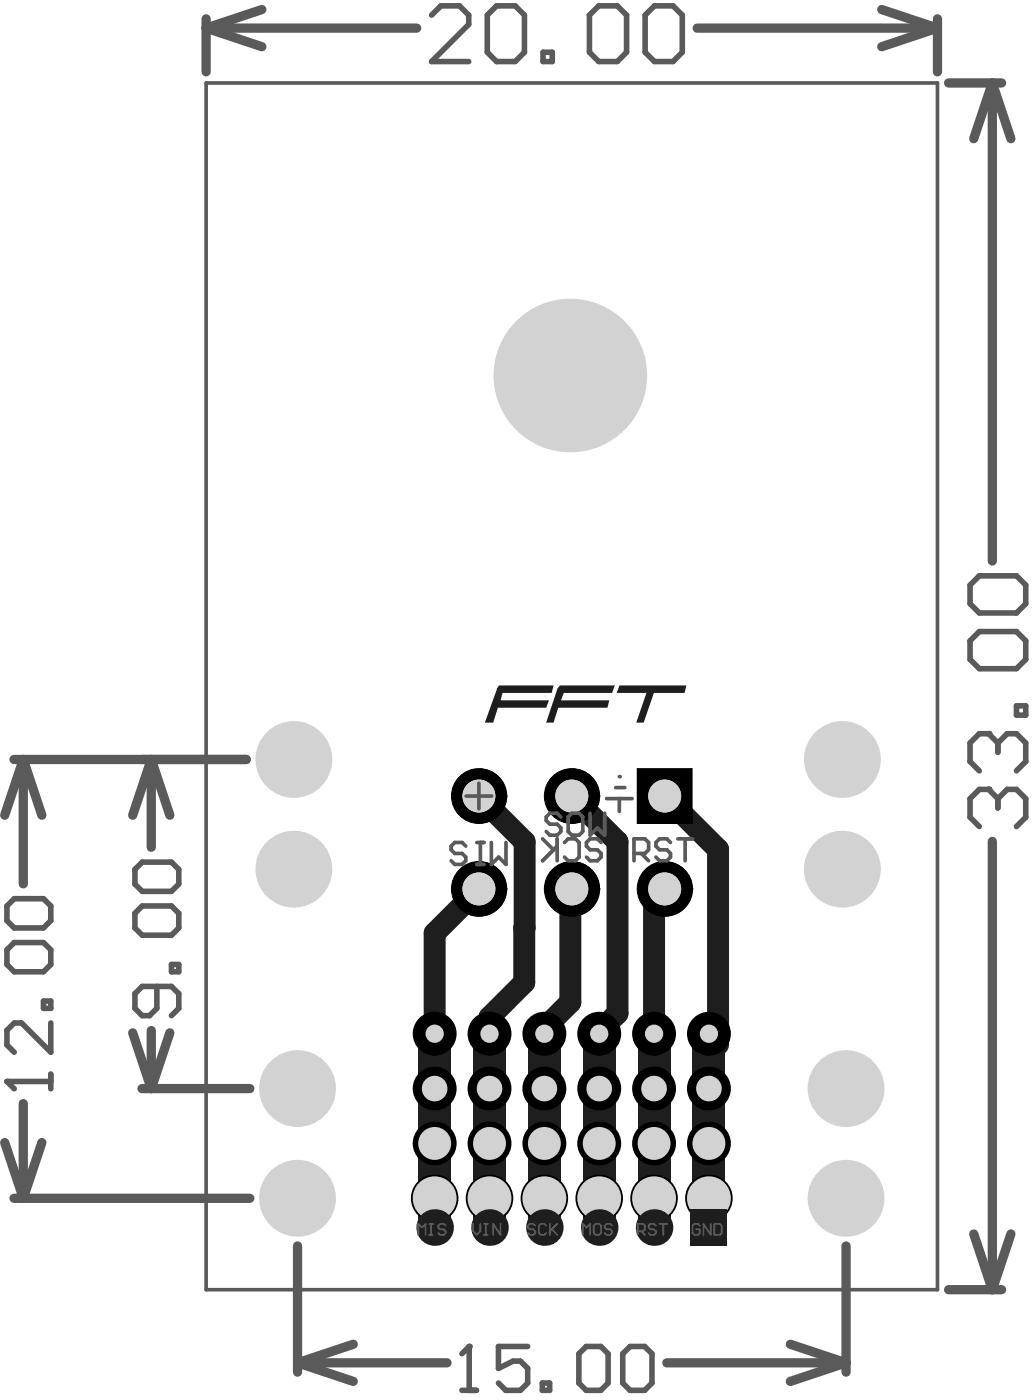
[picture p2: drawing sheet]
<svg xmlns="http://www.w3.org/2000/svg" width="47mm" height="63mm" viewBox="0 0 47 63" stroke-linecap="round" stroke-linejoin="round" font-family="sans-serif">
<path d="M9.3 3.8h33.2v54.7h-33.2z" fill="none" stroke="#5a5a5a" stroke-width=".17"/>
<path d="M21.7 36.1l2.1 2.1v6.4l-1.6 1.5v5.8M25.9 36.1l2.1 2.1v7.8M30.1 36.1l2.5 2.4v8.9M21.7 40.3l-2 2v9.6M24.7 46.6v4.4M25.9 40.3v5.2M27.2 46.9v4.1M29.7 40.8v10.2" fill="none" stroke="#1e1e1e" stroke-width="1"/>
<g fill="#1e1e1e">
<path d="M19 46.8h1.5v9.2h-1.5z" fill-rule="evenodd"/>
<path d="M26.4 46.8h1.5v9.2h-1.5z" fill-rule="evenodd"/>
<path d="M28.9 46.8h1.5v9.2h-1.5z" fill-rule="evenodd"/>
<path d="M31.4 46.8h1.5v9.2h-1.5z" fill-rule="evenodd"/>
<path d="M23.9 46.8h1.5v9.2h-1.5z" fill-rule="evenodd"/>
<path d="M21.4 46.8h1.5v9.2h-1.5z" fill-rule="evenodd"/>
</g>
<g fill="#1e1e1e">
<path d="M22.6 31.1h2.5l-.1 .3h-2.2l-.1 .4h2.2l-.1 .3h-2.2l-.2 .7h-.4z"/>
<path d="M25.4 31.1h2.5l-.2 .3h-2.1l-.2 .4h2.2l-.1 .3h-2.2l-.2 .7h-.3l.5-1.6z"/>
<path d="M28.1 31.1h3l-.1 .3h-1.4l-.4 1.4h-.4l.5-1.4h-1.3z"/>
</g>
<circle cx="22.2" cy="51.9" r="1" fill="#000"/>
<circle cx="22.2" cy="51.9" r=".75" fill="#d2d2d2"/>
<circle cx="27.2" cy="51.9" r="1" fill="#000"/>
<circle cx="27.2" cy="51.9" r=".75" fill="#d2d2d2"/>
<circle cx="29.7" cy="51.9" r="1" fill="#000"/>
<circle cx="29.7" cy="51.9" r=".75" fill="#d2d2d2"/>
<circle cx="24.7" cy="51.9" r="1" fill="#000"/>
<circle cx="24.7" cy="51.9" r=".75" fill="#d2d2d2"/>
<circle cx="24.7" cy="49.4" r="1" fill="#000"/>
<circle cx="24.7" cy="49.4" r=".58" fill="#d2d2d2"/>
<circle cx="29.7" cy="49.4" r="1" fill="#000"/>
<circle cx="29.7" cy="49.4" r=".58" fill="#d2d2d2"/>
<circle cx="27.2" cy="49.4" r="1" fill="#000"/>
<circle cx="27.2" cy="49.4" r=".58" fill="#d2d2d2"/>
<circle cx="19.7" cy="49.4" r="1" fill="#000"/>
<circle cx="19.7" cy="49.4" r=".58" fill="#d2d2d2"/>
<circle cx="19.7" cy="46.9" r="1" fill="#000"/>
<circle cx="19.7" cy="46.9" r=".41" fill="#d2d2d2"/>
<circle cx="22.2" cy="46.9" r="1" fill="#000"/>
<circle cx="22.2" cy="46.9" r=".41" fill="#d2d2d2"/>
<g fill="#000">
<circle cx="24.7" cy="54.4" r="1.08"/>
<circle cx="24.7" cy="46.9" r="1"/>
<circle cx="27.2" cy="46.9" r="1"/>
<circle cx="29.7" cy="46.9" r="1"/>
</g>
<circle cx="24.7" cy="54.4" r="1" fill="#d2d2d2"/>
<circle cx="32.1" cy="54.4" r="1.08" fill="#000"/>
<circle cx="32.1" cy="54.4" r="1" fill="#d2d2d2"/>
<circle cx="29.7" cy="54.4" r="1.08" fill="#000"/>
<circle cx="29.7" cy="54.4" r="1" fill="#d2d2d2"/>
<circle cx="27.2" cy="54.4" r="1.08" fill="#000"/>
<circle cx="27.2" cy="54.4" r="1" fill="#d2d2d2"/>
<circle cx="22.2" cy="54.4" r="1.08" fill="#000"/>
<circle cx="22.2" cy="54.4" r="1" fill="#d2d2d2"/>
<circle cx="19.7" cy="51.9" r="1" fill="#000"/>
<circle cx="19.7" cy="51.9" r=".75" fill="#d2d2d2"/>
<circle cx="19.7" cy="54.4" r="1.08" fill="#000"/>
<circle cx="19.7" cy="54.4" r="1" fill="#d2d2d2"/>
<circle cx="22.2" cy="49.4" r="1" fill="#000"/>
<circle cx="22.2" cy="49.4" r=".58" fill="#d2d2d2"/>
<g fill="#000">
<circle cx="32.1" cy="46.9" r="1"/>
<circle cx="32.1" cy="49.4" r="1"/>
</g>
<circle cx="32.1" cy="49.4" r=".58" fill="#d2d2d2"/>
<circle cx="32.1" cy="51.9" r="1" fill="#000"/>
<circle cx="32.1" cy="51.9" r=".75" fill="#d2d2d2"/>
<path d="M28.9 34.9h2.5v2.5h-2.5z" fill-rule="evenodd" fill="#000"/>
<circle cx="30.1" cy="36.1" r=".75" fill="#d2d2d2"/>
<circle cx="13.5" cy="54.4" r="1.33" fill="#000"/>
<circle cx="13.5" cy="54.4" r="1.74" fill="#d2d2d2"/>
<circle cx="13.5" cy="49.4" r="1.33" fill="#000"/>
<circle cx="13.5" cy="49.4" r="1.74" fill="#d2d2d2"/>
<circle cx="13.3" cy="34.4" r="1.33" fill="#000"/>
<circle cx="13.3" cy="34.4" r="1.74" fill="#d2d2d2"/>
<circle cx="25.9" cy="17" r="1.33" fill="#000"/>
<circle cx="25.9" cy="17" r="3.5" fill="#d2d2d2"/>
<circle cx="38.4" cy="54.4" r="1.33" fill="#000"/>
<circle cx="38.4" cy="54.4" r="1.74" fill="#d2d2d2"/>
<circle cx="38.4" cy="49.4" r="1.33" fill="#000"/>
<circle cx="38.4" cy="49.4" r="1.74" fill="#d2d2d2"/>
<circle cx="38.2" cy="34.4" r="1.33" fill="#000"/>
<circle cx="38.2" cy="34.4" r="1.74" fill="#d2d2d2"/>
<circle cx="13.3" cy="39.4" r="1.33" fill="#000"/>
<circle cx="13.3" cy="39.4" r="1.74" fill="#d2d2d2"/>
<circle cx="38.2" cy="39.4" r="1.33" fill="#000"/>
<circle cx="38.2" cy="39.4" r="1.74" fill="#d2d2d2"/>
<path d="M28.9 34.9h2.5v2.5h-2.5z" fill="none" stroke="#000" stroke-width=".05"/>
<circle cx="30.1" cy="36.1" r=".75" fill="#d2d2d2"/>
<path d="M25.4 37.5v.2l-.1 .2h-.4l-.1-.2M25.8 37.1v.6l.1 .2h.4l.1-.2v-.6M26.8 36.9v1l.3-.4 .3 .4v-1M27.5 36.2h1.2M27.9 35.7h.4M28.1 35.2h.1" fill="none" stroke="#5a5a5a" stroke-width=".17"/>
<g fill="none" stroke="#5a5a5a" stroke-width=".42">
<path d="M9.3 .9v2.4M9.3 1.3h9.6M9.3 1.3l2.6 .8M11.9 .4l-2.6 .9M31.6 1.3h10.9M40 .4l2.5 .9M42.5 .9v2.4M42.5 1.3l-2.5 .8M43 3.8h2.4M45 3.8l-.9 2.5M45 3.8v21.6M45 3.8l.8 2.5"/>
<path d="M.6 34.4h10.6M1.1 34.4l-.9 2.6M1.1 34.4v5.7M1.1 34.4l.8 2.6M6.9 34.4v4M6.9 34.4l.8 2.6M6.9 34.4l-.9 2.6M45 38.2v20.3M.2 51.8l.9 2.6M.6 54.4h10.7M1.1 50.1v4.3M1.9 51.8l-.8 2.6"/>
<path d="M6 46.8l.9 2.6M6.4 49.4h4.9M6.9 46.7v2.7M7.7 46.8l-.8 2.6M13.5 56.5v5.7M38.4 56.5v5.7M43 58.5h2.4M44.1 56l.9 2.5M45.8 56l-.8 2.5M13.5 61.8l2.5 .9M13.5 61.8h6.8M16 61l-2.5 .8"/>
<path d="M30.2 61.8h8.2M35.8 61l2.6 .8M38.4 61.8l-2.6 .9"/>
</g>
<g fill="none" stroke="#5a5a5a" stroke-width=".25">
<path d="M19.6 .7l.4-.4h.8l.4 .4v.4l-1.6 1.7h1.6M22.5 .3h.9l.4 .4v1.7l-.4 .4h-.9l-.4-.4v-1.7zM24.6 2.4h.4v.4h-.4zM26.7 .7l.4-.4h.9l.4 .4v1.7l-.4 .4h-.9l-.4-.4zM29.2 .7l.5-.4h.8l.4 .4v1.7l-.4 .4h-.8l-.5-.4zM6.4 39.1h1.4l.3 .3v.7l-.3 .3h-1.4l-.3-.3v-.7zM44.4 26.1h1.7l.4 .4v.9l-.4 .4h-1.7l-.4-.4v-.9zM44.4 28.6h1.7l.4 .5v.8l-.4 .4h-1.7l-.4-.4v-.8zM44.8 35.8h.1M44.8 33.3h.1M44.8 35.8h-.4l-.4 .4v.9l.4 .4M44.8 33.3h-.4l-.4 .4v.8l.4 .5"/>
<path d="M44.8 35.8l.4 .4M44.8 33.3l.4 .4M45.2 36.2l.5-.4h.4l.4 .4v.9l-.4 .4M45.2 33.7v.4M45.2 36.2v.4M45.2 33.7l.5-.4h.4l.4 .4v.8l-.4 .5M46.1 32h.4v.4h-.4zM.3 49.1h.1M.3 49.1h2M.3 49.1l.3 .3M.6 42.8h1.4l.3 .3v.6l-.3 .4h-1.4l-.3-.4v-.6zM.6 40.8h1.4l.3 .3v.7l-.3 .3h-1.4l-.3-.3v-.7z"/>
<path d="M2 45.4h.3v.3h-.3zM2.3 46.4v1.3l-1.3-1.3h-.4l-.3 .3v.7l.3 .3M2.3 48.7v.7M6.4 41.1h1.4l.3 .3v.7l-.3 .3h-1.4l-.3-.3v-.7zM7.1 44.7v1l-.3 .4h-.4l-.3-.4v-.6l.3-.4h1.4l.3 .4v.6l-.3 .4M7.8 43.7h.3v.4h-.3zM20.9 63.1h.7M21.3 61.1h.1M21.3 61.1v2M21.3 61.1l-.4 .3M23.9 61.1h-1.3v1l.7-.4h.3l.3 .4v.6l-.3 .4h-.7l-.3-.4M24.6 62.7h.3v.4h-.3z"/>
<path d="M26.6 61.1h.6l.4 .3v1.3l-.4 .4h-.6l-.4-.4v-1.3zM28.6 61.1h.6l.4 .3v1.3l-.4 .4h-.6l-.4-.4v-1.3z"/>
</g>
<text font-size="3.5" fill="#d2d2d2" x="24.7" y="46.5">COICSP105</text>
<g font-size="2.8" fill="#5a5a5a">
<text x="20.1" y="40.8">PAICSP205401</text>
<text x="20.1" y="36.5">PAICSP205402 PAICSP205404</text>
<text x="24.3" y="40.8">PAICSP205403</text>
<text x="28.6" y="40.8">PAICSP205405</text>
</g>
<text font-size="2.1" fill="#5a5a5a" x="18.7" y="56.1">PAICSP10501 PAICSP10502 PAICSP10503 PAICSP10504PAICSP10505PAICSP10506</text>
</svg>
